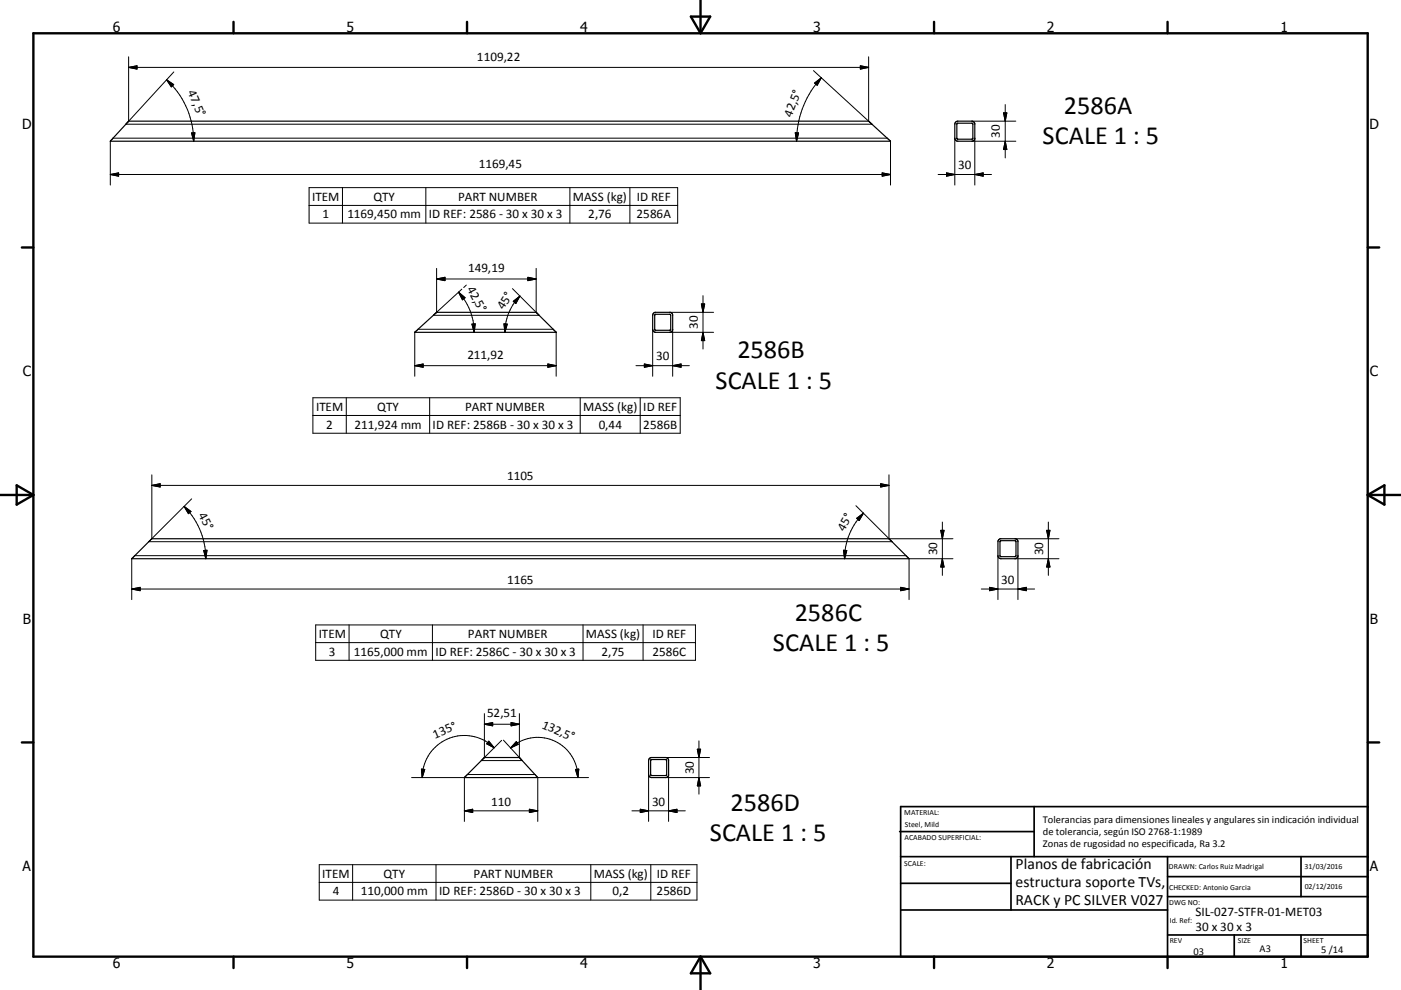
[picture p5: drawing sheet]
<svg xmlns="http://www.w3.org/2000/svg" width="420mm" height="297mm" viewBox="0 0 420 297" stroke-linecap="round" stroke-linejoin="round" font-family="sans-serif">
<g fill="none" stroke="#000" stroke-width=".36">
<path d="M38.6 36.4l-5.5 6h233.9M38.6 36.3v.1M38.6 36.3h221.8l6.6 6M286.7 36.5l4.7-.2 .6 .3 .3 .5v4.5l-.4 .6-4.7 .2-.8-.4-.1-4.7zM287 37h4.5v4.7l-4.6-.1zM267 42.3v.1M124.4 99.6l6.5-5.9h29.9l5.9 6zM166.7 99.7h.1M195.9 94l.5-.3h4.6l.7 .7v4.6l-.3 .4-.6 .3h-4.2a.91 .91 0 0 1-.9-.9v-4.2zM196.4 94.4h4.6v4.6h-4.6zM39.5 167.6l6-6h221l6 6zM272.5 167.6h.1"/>
<path d="M299.4 161.9l.5-.3h4.6l.7 .7v4.6l-.3 .4-.6 .3h-4.2a.91 .91 0 0 1-.9-.9v-4.2zM299.9 162.3h4.6v4.7h-4.6zM139.2 233.3h22M139.2 233.3h.1M155.7 227.3h.1M155.7 227.3h-10.5l-6 6M155.7 227.3l5.5 6M161.2 233.3h.1M194.7 227.5l.6-.2h4.3l.4 .1 .4 .6v4.5l-.2 .5-.6 .3h-4.3a.91 .91 0 0 1-.8-.9v-4.2zM195.1 228l4.6-.1v4.7l-4.6-.1z"/>
</g>
<g fill="none" stroke="#000" stroke-width=".3">
<path d="M38.6 17v19.3M257.9 19.7l2.5 .5-2.5 .5zM260.4 17v19.3M38.6 20.2h221.8M38.6 20.2l2.5-.5v1zM49.9 23.9a25.2 25.2 0 0 1 8.2 18.5M49.9 23.9l2.2 1.5-.7 .7zM57.4 39.9l1-.1-.3 2.6zM238.4 39.8l1 .1-.6 2.5zM243.9 21.2l17.5 16.1h-223.7l14.4-15.7M244.2 24.9l2-1.6-1.2 2.3zM246.2 23.3a28.3 28.3 0 0 0-7.4 19.1"/>
<path d="M291.4 36.3h13.2M300.9 33.9h1l-.5 2.4zM301.4 31.4v16M33.1 52.4h233.9M33.1 52.4l2.5-.5v1zM33.1 42.4v13.1M33.9 41.5h232.1M92.7 56.3h110.5v10.6h-110.5zM102.7 56.3v10.6M127.7 56.3v10.6M170.9 56.3v10.6M188.8 56.3v10.6"/>
<path d="M264.5 51.9l2.5 .5-2.5 .5zM267 42.4v13.1M281.3 52.4h16M283.8 51.9l2.5 .5-2.5 .5zM286.3 41.5v14M291.4 42.4h13.2M292.3 52.4l2.5-.5v1zM292.3 41.5v14M301.4 42.4l.5 2.5h-1zM92.7 61.6h110.5M124.3 99.7v13.2M125.3 98.8h40.6"/>
<path d="M130.9 83.7h29.8M130.9 83.7l2.5-.5v1zM130.9 80.5v13.2M137.5 87.7a17.7 17.7 0 0 1 4.7 12M137.5 87.7l1.9 1.6-.8 .6zM139.8 85.5l-.8 .8M141.5 97.2h1l-.3 2.5zM151.1 97.2h1l-.7 2.5zM153.6 86.6l8 8h-31.7l8.6-7.9M153.9 90.4l2-1.6-1.3 2.3zM155.9 88.8a15.4 15.4 0 0 0-4.5 10.9M158.3 83.2l2.4 .5-2.4 .5z"/>
<path d="M160.7 80.5v13.2M166.7 99.7v13.2M195.7 98.8v14.1M200.8 99.7h13.1M200.8 93.7h13.1M201.7 98.8v14.1M210.3 91.2h1l-.5 2.5zM210.8 88.7v16M210.8 99.7l.5 2.5h-1zM93.8 119.3h110.1v10.7h-110.1zM103.8 119.3v10.7M124.3 109.7h42.4"/>
<path d="M124.3 109.7l2.6-.5v1zM128.8 119.3v10.7M164.3 109.2l2.4 .5-2.4 .5zM174 119.3v10.7M190.7 109.7h16M191.9 119.3v10.7M193.2 109.2l2.5 .5-2.5 .5zM201.7 109.7l2.5-.5v1zM93.8 124.6h110.1M45.5 145.6h221M45.5 145.6l2.5-.5v1zM45.5 142.5v19.1"/>
<path d="M55.2 151.9a22.1 22.1 0 0 1 6.5 15.7M55.2 151.9l2.1 1.5-.8 .7zM57.5 149.7l-12.9 12.8h222.8l-10.8-10.8M256.8 155.5l2.1-1.5-1.3 2.2zM258.9 154a19.3 19.3 0 0 0-5.7 13.6M264 145.1l2.5 .5-2.5 .5zM266.5 142.5v19.1h19.2M282 159.1h1l-.5 2.5zM282.5 156.6v16M313.8 159.1h1l-.5 2.5zM314.3 156.6v16M39.5 176.7h233"/>
<path d="M39.5 176.7l2.5-.5v1zM39.5 167.6v12.3M40.4 166.7h231.2M61.1 165.2l1-.1-.4 2.5zM252.9 165.1l1 .1-.7 2.4zM270 176.2l2.5 .5-2.5 .5zM282.5 167.6l.5 2.5h-1zM285.7 167.6h-13.2v12.3M294.2 176.7h16M296.7 176.2l2.5 .5-2.5 .5zM299.2 166.7v13.2M304.3 167.6h13.2"/>
<path d="M304.3 161.6h13.2M305.2 176.7l2.5-.5v1zM305.2 166.7v13.2M314.3 167.6l.5 2.5h-1zM94.6 187.5h113.9v10.6h-113.9zM94.6 192.8h113.9M104.7 187.5v10.6M129.7 187.5v10.6M174.8 187.5v10.6M192.8 187.5v10.6M145.2 217.3h10.5M145.2 217.3l2.5-.5v1z"/>
<path d="M145.2 214.1v13.2M153.2 216.8l2.5 .5-2.5 .5zM155.7 214.1v13.2M123.4 233.3h15.8v13.1M126.3 230.7l1 .1-.7 2.5zM140.1 232.4h20.3M146.5 222.4l1.6 1.9-2.2-1.2zM148.1 224.3a12.6 12.6 0 0 0-10-3.6 12.7 12.7 0 0 0-11.3 10.1l-.2 2.5M150.9 222.1l5.7 6.1h-12.3l6.1-6.1M153.1 224.4a12.1 12.1 0 0 1 9.3-3.1 12 12 0 0 1 10.6 9.5l.3 2.5M154.8 222.5l.6 .8-2.3 1.1zM172.5 230.8l1-.1-.2 2.6z"/>
<path d="M176.4 233.3h-15.2v13.1M194.5 232.4v14M199.6 233.3h13.1M199.6 227.3h13.1M200.4 232.4v14M209.1 224.8h1l-.6 2.5zM209.5 222.3v16M209.5 233.3l.6 2.5h-1zM95.7 259.4h113.3v10.6h-113.3zM105.7 259.4v10.6M130.7 259.4v10.6M139.2 243.3h22"/>
<path d="M139.2 243.3l2.5-.5v1zM158.7 242.8l2.5 .5-2.5 .5zM177.1 259.4v10.6M189.5 243.3h16M192 242.8l2.5 .5-2.5 .5zM195.1 259.4v10.6M200.4 243.3l2.6-.5v1zM95.7 264.7h113.3"/>
</g>
<circle cx="130.9" cy="93.7" r=".18" fill="#000"/>
<g fill="none" stroke="#000" stroke-width=".71">
<path d="M10 10h400v277h-400zM70 6.6v3.4M140 6.6v3.4M207.1 5h5.8l-2.9 5zM210 0v10M280 6.6v3.4M350 6.6v3.4M6.6 74.2h3.4M410 74.2h3.5M0 148.5h10M5 145.6l5 2.9-5 2.9zM410 148.5h10.1"/>
<path d="M410 148.5l5.1-2.9v5.8zM6.6 222.7h3.4M410 222.7h3.5M70 287v3.4M140 287v3.4M210 287v10M210 287l2.9 5h-5.8zM280 287v3.4M350 287v3.4"/>
</g>
<g fill="none" stroke="#000" stroke-width=".51">
<path d="M269.7 249.5h40.3M270 242h140v45h-140zM270 257h140M303.1 257v16M310 242v15M350 257v30M390.1 257v12M270 265h33.1M270 273h80M350 269h60M350 263h60M350 280.5h60"/>
<path d="M370 280.5v6.5M390.1 280.5v6.5"/>
</g>
<g fill="#000" stroke="#000" stroke-width=".3">
<path d="M38.6 20.2l2.5-.5v1zM49.9 23.9l2.2 1.5-.7 .7zM57.4 39.9l1-.1-.3 2.6zM238.4 39.8l1 .1-.6 2.5zM244.2 24.9l2-1.6-1.2 2.3zM257.9 19.7l2.5 .5-2.5 .5zM300.9 33.9h1l-.5 2.4zM33.1 52.4l2.5-.5v1zM264.5 51.9l2.5 .5-2.5 .5zM283.8 51.9l2.5 .5-2.5 .5zM292.3 52.4l2.5-.5v1zM301.4 42.4l.5 2.5h-1z"/>
<path d="M130.9 83.7l2.5-.5v1zM137.5 87.7l1.9 1.6-.8 .6zM141.5 97.2h1l-.3 2.5zM151.1 97.2h1l-.7 2.5zM153.9 90.4l2-1.6-1.3 2.3zM158.3 83.2l2.4 .5-2.4 .5zM210.3 91.2h1l-.5 2.5zM124.3 109.7l2.6-.5v1zM164.3 109.2l2.4 .5-2.4 .5zM193.2 109.2l2.5 .5-2.5 .5zM201.7 109.7l2.5-.5v1zM210.8 99.7l.5 2.5h-1z"/>
<path d="M45.5 145.6l2.5-.5v1zM55.2 151.9l2.1 1.5-.8 .7zM256.8 155.5l2.1-1.5-1.3 2.2zM264 145.1l2.5 .5-2.5 .5zM282 159.1h1l-.5 2.5zM313.8 159.1h1l-.5 2.5zM39.5 176.7l2.5-.5v1zM61.1 165.2l1-.1-.4 2.5zM252.9 165.1l1 .1-.7 2.4zM270 176.2l2.5 .5-2.5 .5zM282.5 167.6l.5 2.5h-1zM296.7 176.2l2.5 .5-2.5 .5z"/>
<path d="M305.2 176.7l2.5-.5v1zM314.3 167.6l.5 2.5h-1zM145.2 217.3l2.5-.5v1zM153.2 216.8l2.5 .5-2.5 .5zM126.3 230.7l1 .1-.7 2.5zM146.5 222.4l1.6 1.9-2.2-1.2zM154.8 222.5l.6 .8-2.3 1.1zM172.5 230.8l1-.1-.2 2.6zM209.1 224.8h1l-.6 2.5zM209.5 233.3l.6 2.5h-1zM139.2 243.3l2.5-.5v1zM158.7 242.8l2.5 .5-2.5 .5z"/>
<path d="M192 242.8l2.5 .5-2.5 .5zM200.4 243.3l2.6-.5v1z"/>
</g>
<g font-size="7.9">
<text x="318.9" y="34.1">2586A</text>
<text x="312.6" y="43.1">SCALE 1 : 5</text>
<text x="221.1" y="107.5">2586B</text>
<text x="214.5" y="116.6">SCALE 1 : 5</text>
<text x="238.3" y="186.4">2586C</text>
<text x="231.7" y="195.3">SCALE 1 : 5</text>
<text x="219" y="243.3">2586D</text>
<text x="212.9" y="252.4">SCALE 1 : 5</text>
</g>
<g font-size="4.7">
<text x="304.5" y="260.9">Planos de fabricación</text>
<text x="304.5" y="266.2">estructura soporte TVs,</text>
<text x="304.5" y="271.6">RACK y PC SILVER V027</text>
</g>
<g font-size="4.2">
<text x="33.9" y="9.6">6</text>
<text x="103.9" y="9.6">5</text>
<text x="173.9" y="9.6">4</text>
<text x="243.8" y="9.6">3</text>
<text x="313.9" y="9.6">2</text>
<text x="383.9" y="9.6">1</text>
<text x="6.7" y="38.7">D</text>
<text x="410.5" y="38.7">D</text>
<text x="6.9" y="112.9">C</text>
<text x="410.7" y="112.9">C</text>
<text x="6.9" y="187.1">B</text>
<text x="410.7" y="187.1">B</text>
<text x="6.8" y="261.4">A</text>
<text x="410.7" y="261.4">A</text>
<text x="33.9" y="290.4">6</text>
<text x="103.9" y="290.4">5</text>
<text x="173.9" y="290.4">4</text>
<text x="243.8" y="290.4">3</text>
<text x="313.9" y="290.4">2</text>
<text x="383.9" y="290.4">1</text>
</g>
<g font-size="3.9">
<text x="143" y="18.2">1109,22</text>
<text x="56.2" y="27.7" transform="rotate(66 56.2 27.7)">47,5°</text>
<text x="237.3" y="35.3" transform="rotate(-69 237.3 35.3)">42,5°</text>
<text x="299.8" y="41.4" transform="rotate(-90 299.8 41.4)">30</text>
<text x="143.5" y="50.3">1169,45</text>
<text x="287.3" y="50.8">30</text>
<text x="93.6" y="60.2">ITEM</text>
<text x="96.7" y="65.5">1</text>
<text x="104.1" y="65.5">1169,450 mm</text>
<text x="111.9" y="60.2">QTY</text>
<text x="128.6" y="65.5">ID REF: 2586 - 30 x 30 x 3</text>
<text x="137.3" y="60.2">PART NUMBER</text>
<text x="171.8" y="60.4">MASS (kg)</text>
<text x="176.4" y="65.5">2,76</text>
<text x="190.8" y="65.5">2586A</text>
<text x="190.9" y="60.2">ID REF</text>
<text x="140.4" y="81.6">149,19</text>
<text x="140" y="86.7" transform="rotate(62 140 86.7)">42,5°</text>
<text x="151" y="93" transform="rotate(-58 151 93)">45°</text>
<text x="209.2" y="98.7" transform="rotate(-90 209.2 98.7)">30</text>
<text x="140.1" y="107.6">211,92</text>
<text x="196.7" y="108.1">30</text>
<text x="94.7" y="123.3">ITEM</text>
<text x="113.1" y="123.3">QTY</text>
<text x="139.4" y="123.3">PART NUMBER</text>
<text x="174.8" y="123.4">MASS (kg)</text>
<text x="192.9" y="123.3">ID REF</text>
<text x="97.8" y="128.6">2</text>
<text x="106.3" y="128.6">211,924 mm</text>
<text x="129.7" y="128.6">ID REF: 2586B - 30 x 30 x 3</text>
<text x="179.5" y="128.6">0,44</text>
<text x="192.9" y="128.6">2586B</text>
<text x="152.1" y="144.1">1105</text>
<text x="59.4" y="154.4" transform="rotate(63 59.4 154.4)">45°</text>
<text x="253.1" y="159.6" transform="rotate(-60 253.1 159.6)">45°</text>
<text x="280.9" y="166.6" transform="rotate(-90 280.9 166.6)">30</text>
<text x="312.8" y="166.6" transform="rotate(-90 312.8 166.6)">30</text>
<text x="152.1" y="175.2">1165</text>
<text x="300.1" y="175.2">30</text>
<text x="95.6" y="191.3">ITEM</text>
<text x="114" y="191.4">QTY</text>
<text x="140.3" y="191.3">PART NUMBER</text>
<text x="175.7" y="191.5">MASS (kg)</text>
<text x="195.6" y="191.3">ID REF</text>
<text x="98.6" y="196.7">3</text>
<text x="106.1" y="196.7">1165,000 mm</text>
<text x="130.6" y="196.7">ID REF: 2586C - 30 x 30 x 3</text>
<text x="180.3" y="196.7">2,75</text>
<text x="195.7" y="196.7">2586C</text>
<text x="146" y="215.1">52,51</text>
<text x="130.4" y="221.6" transform="rotate(-23 130.4 221.6)">135°</text>
<text x="162.2" y="218.3" transform="rotate(24 162.2 218.3)">132,5°</text>
<text x="208" y="232.2" transform="rotate(-90 208 232.2)">30</text>
<text x="147.2" y="241.7">110</text>
<text x="195.5" y="241.7">30</text>
<text x="96.6" y="263.3">ITEM</text>
<text x="115" y="263.3">QTY</text>
<text x="142" y="263.3">PART NUMBER</text>
<text x="178.1" y="263.4">MASS (kg)</text>
<text x="196.9" y="263.3">ID REF</text>
<text x="99.7" y="268.6">4</text>
<text x="108.2" y="268.6">110,000 mm</text>
<text x="131.7" y="268.6">ID REF: 2586D - 30 x 30 x 3</text>
<text x="183.6" y="268.6">0,2</text>
<text x="196.8" y="268.6">2586D</text>
<text x="358.4" y="274.9">SIL-027-STFR-01-MET03</text>
<text x="358.4" y="279.4">30 x 30 x 3</text>
</g>
<g font-size="3.1">
<text x="312.7" y="246.8">Tolerancias para dimensiones lineales y angulares sin indicación individual</text>
<text x="312.7" y="250.4">de tolerancia, según ISO 2768-1:1989</text>
<text x="312.7" y="254">Zonas de rugosidad no especificada, Ra 3.2</text>
<text x="357.8" y="286.5">03</text>
<text x="377.6" y="285.6">A3</text>
<text x="396.1" y="285.9">5 /14</text>
</g>
<g font-size="2.4">
<text x="271.1" y="244.4">MATERIAL:</text>
<text x="271.2" y="252">ACABADO SUPERFICIAL:</text>
<text x="271.3" y="248">Steel, Mild</text>
<text x="271.1" y="259.7">SCALE:</text>
<text x="350.4" y="260.8">DRAWN: Carlos Ruiz Madrigal</text>
<text x="391.1" y="260.6">31/03/2016</text>
<text x="350.5" y="267">CHECKED: Antonio Garcia</text>
<text x="391.2" y="266.7">02/12/2016</text>
<text x="350.5" y="271.4">DWG NO:</text>
<text x="350.7" y="276.9">Id. Ref:</text>
<text x="350.7" y="282.8">REV</text>
<text x="371.1" y="282.9">SIZE</text>
<text x="390.8" y="283">SHEET</text>
</g>
</svg>
